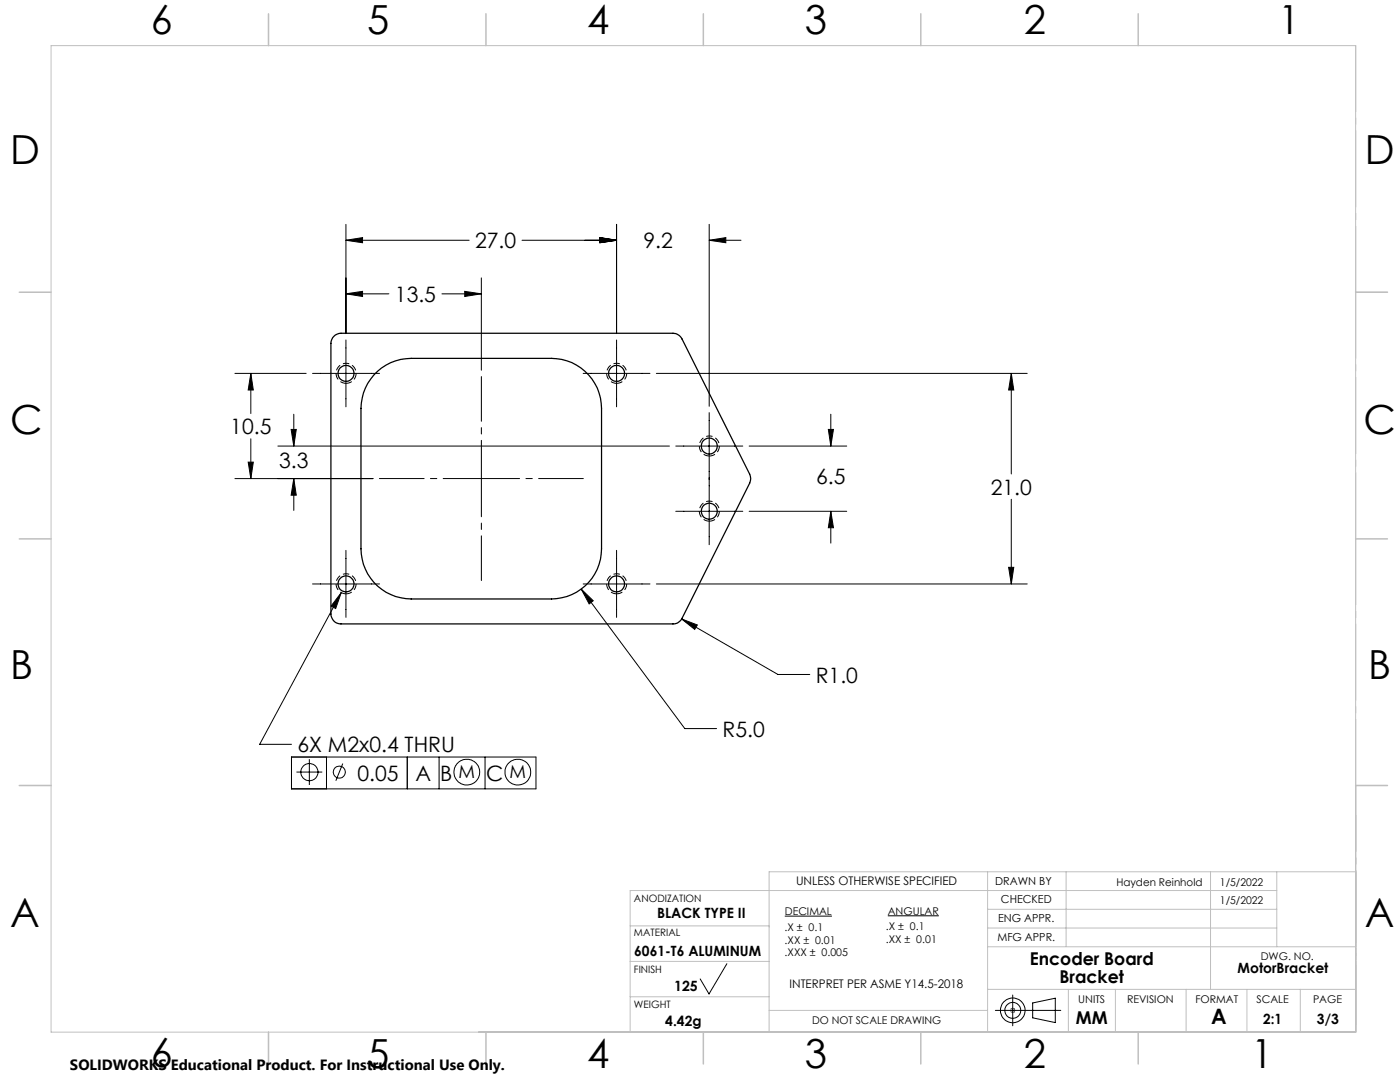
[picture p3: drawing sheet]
<svg xmlns="http://www.w3.org/2000/svg" width="279mm" height="216mm" viewBox="0 0 279 216" stroke-linecap="round" stroke-linejoin="round" font-family="sans-serif">
<g fill="none" stroke="#000" stroke-width=".2">
<path d="M69 47.9l3.4-.5v1zM69 58.6l3.4-.5v1.1zM69 44.8v21.8M69 47.9h24.6M69 58.6h8.6M88.2 58.6h7.9M92.7 58.1l3.4 .5-3.4 .6zM96.1 55.5v18.4M104.2 47.9h18.8M119.7 47.4l3.3 .5-3.3 .5zM123 44.8v21.8M141.5 47.9l3.4-.5v1z"/>
<path d="M141.5 47.9h6.4M141.5 44.8v36.3M46.9 74.5h14.2M50.1 74.5l.5 3.3h-1.1zM50.1 74.5v8M62.4 74.5h13.3M69 67.8v13.4M116.4 74.5h13.3M123 67.8v13.4M131 74.5h74M201.8 74.5l.5 3.3h-1zM201.8 74.5v20.1"/>
<path d="M46.9 95.5h27.5M49.5 92.2h1.1l-.5 3.3zM50.1 87.6v7.9M55.5 89h78.1M58.1 85.7h1l-.5 3.3zM58.6 95.5l.5 3.3h-1zM58.6 82.7v6.3M58.6 95.5v6.3M134.9 89h13.3M141.5 82.3v26.4M149.5 89h19.5M165.3 85.7h1l-.5 3.3z"/>
<path d="M165.8 82.7v6.3M201.8 99.6v16.9M62.4 116.5h13.3M68.1 118.3l-1.1 3.1-.9-.5zM68.1 118.3l-16.3 30.2h6.4M69 109.8v13.4M116 117.5l2.4 2.4-.8 .6zM116 117.5l20.7 27.9h6.3M116.4 116.5h13.3M123 109.8v13.4M131 116.5h74M134.9 102h13.3"/>
<path d="M149.5 102h19.5M165.8 102l.5 3.3h-1zM165.8 102v6.4M201.3 113.2h1l-.5 3.3zM136 123.5l3.2 1.2-.6 .9zM136 123.5l19.3 11.1h6.3M58.2 151.1h48.8v6.3h-48.8zM59.2 154.1h5.1M61.7 151.5v5.1M65.2 151.1v6.3M68.4 152.4l-1.4 3.4M81.3 151.1v6.3"/>
<path d="M87.6 151.1v6.3M96.8 151.1v6.3M145.1 192.3l-3.6 6-1.8-3M156.6 182.8h9.4M177.2 182.7h10.2M202.1 198.5v6.2M198.6 201.6h13.1M201.8 201.3l.7 .7M202.5 201.3l-.7 .7M206.1 200.1l4.5-.9v4.8l-4.5-.9z"/>
<circle cx="61.7" cy="154.1" r="1.72"/>
<circle cx="67.7" cy="154.1" r="1.21"/>
<circle cx="93.2" cy="154.1" r="2.57"/>
<circle cx="103.3" cy="154.1" r="2.57"/>
<circle cx="202.1" cy="201.6" r="2.46"/>
<circle cx="202.1" cy="201.6" r="1.58"/>
</g>
<g fill="none" stroke="#c0c0c0" stroke-width=".2">
<path d="M10.2 9.1h260.3v196.9h-260.3zM270.5 58.3h6.4M270.5 156.7h6.4M197.1 174v32M212.8 174v14.9M241.6 174v23.4M254.8 177.7h-129v28.3M254.8 174v14.9M270.5 174h-117v32M125.8 184.7h27.7M125.8 191.8h27.7M125.8 198.9h27.7"/>
<path d="M197.1 188.9h73.4M197.1 197.4h73.4M197.1 181.4h57.7M197.1 185.2h57.7M213.2 197.4v8.6M222.6 197.4v8.6M236.7 197.4v8.6M248.8 197.4v8.6M259.5 197.4v8.6M153.5 201.6h43.6M201.6 201.6h1M201.8 201.3l.7 .7"/>
<path d="M202.1 201.1v1M202.5 201.3l-.7 .7"/>
</g>
<path d="M69.1 76.5a2 2 0 0 1-1.8-3 2 2 0 0 1 3.4-.1 2 2 0 0 1-1.4 3.1h-.2M123.1 76.5a2 2 0 0 1-1.8-3 2 2 0 0 1 3.4-.1 2 2 0 0 1-1.4 3.1h-.2M141.6 91a2 2 0 0 1-1.8-3 2 2 0 0 1 3.4-.1 2 2 0 0 1-1.4 3.1h-.2M69.1 118.5a2 2 0 0 1-1.8-3 2 2 0 0 1 3.4-.1 2 2 0 0 1-1.4 3.1h-.2M123.1 118.5a2 2 0 0 1-1.8-3 2 2 0 0 1 3.4-.1 2 2 0 0 1-1.4 3.1h-.2M141.6 104a2 2 0 0 1-1.8-3 2 2 0 0 1 3.4-.1 2 2 0 0 1-1.4 3.1h-.2" fill="none" stroke="#000" stroke-width=".2" stroke-dasharray="1.3 .6" stroke-dashoffset=".1" stroke-linecap="butt"/>
<path d="M116.4 95.5h-40.7M96.1 115.8v-40.7" fill="none" stroke="#000" stroke-width=".2" stroke-dasharray="15.2 1.3 1.3 1.3" stroke-dashoffset="6.3"/>
<path d="M270.6 9.1v49.2M270.6 58.3v49.2M270.6 107.5v49.2M270.6 156.7v49.2" fill="none" stroke="#c0c0c0" stroke-width=".2" stroke-dasharray="15.2 1.3 1.3 1.3" stroke-dashoffset="2.1"/>
<path d="M270.6 173.9v32" fill="none" stroke="#c0c0c0" stroke-width=".2" stroke-dasharray="15.2 1.3 1.3 1.3" stroke-dashoffset="1.2"/>
<g fill="none" stroke="#c0c0c0" stroke-width=".3">
<path d="M53.6 2.8v6.3M97 2.8v6.3M140.4 2.8v6.3M183.8 2.8v6.3M227.2 2.8v6.3M3.8 58.3h6.4M270.5 58.3h6.4M3.8 107.5h6.4M270.5 107.5h6.4M3.8 156.7h6.4M270.5 156.7h6.4M53.6 206v6.3"/>
<path d="M97 206v6.3M140.4 206v6.3M183.8 206v6.3M227.2 206v6.3"/>
</g>
<path d="M69 47.9l3.4-.5v1zM119.7 47.4l3.3 .5-3.3 .5zM119.7 47.4l3.3 .5-3.3 .5zM141.5 47.9l3.4-.5v1zM165.3 85.7h1l-.5 3.3zM165.8 102l.5 3.3h-1zM201.8 74.5l.5 3.3h-1zM201.3 113.2h1l-.5 3.3zM50.1 74.5l.5 3.3h-1.1zM49.5 92.2h1.1l-.5 3.3zM58.1 85.7h1l-.5 3.3zM58.6 95.5l.5 3.3h-1zM69 58.6l3.4-.5v1.1zM92.7 58.1l3.4 .5-3.4 .6zM68.1 118.3l-2 2.6 .9 .5zM116 117.5l1.6 3 .8-.6zM136 123.5l2.6 2.1 .6-.9z" fill="#000"/>
<g fill="none" stroke="#000" stroke-width=".25">
<path d="M66.6 67.1l.7-.4 .8-.2h66.2a2.07 2.07 0 0 1 1.8 1.1l13.5 27a2.02 2.02 0 0 1 0 1.8l-13.5 27a1.95 1.95 0 0 1-1.8 1.1h-66.2a1.99 1.99 0 0 1-2.1-2v-54l.2-.8zM74.6 74.8a9.9 9.9 0 0 1 7.5-3.3h28a10 10 0 0 1 10 10v28a10 10 0 0 1-10 10h-28a10 10 0 0 1-10.1-10v-28a10 10 0 0 1 2.6-6.7z"/>
<circle cx="69.1" cy="74.5" r="1.6"/>
<circle cx="123" cy="74.5" r="1.59"/>
<circle cx="141.6" cy="89" r="1.6"/>
<circle cx="69.1" cy="116.5" r="1.6"/>
<circle cx="123" cy="116.5" r="1.59"/>
<circle cx="141.6" cy="102" r="1.6"/>
</g>
<g font-size="8">
<text x="30.1" y="6.8">6</text>
<text x="73.3" y="6.9">5</text>
<text x="117.2" y="6.9">4</text>
<text x="160.6" y="6.9">3</text>
<text x="204.3" y="6.9">2</text>
<text x="255.1" y="6.9">1</text>
<text x="2.1" y="32.7">D</text>
<text x="272.4" y="32.7">D</text>
<text x="2.1" y="86.5">C</text>
<text x="272.1" y="86.5">C</text>
<text x="2.1" y="135.6">B</text>
<text x="273.1" y="135.6">B</text>
<text x="2.1" y="185.1">A</text>
<text x="272.4" y="185">A</text>
<text x="30.1" y="212.9">6</text>
<text x="73.3" y="213">5</text>
<text x="117.2" y="213">4</text>
<text x="160.6" y="213">3</text>
<text x="204.3" y="213">2</text>
<text x="249.7" y="213">1</text>
</g>
<g font-size="4.2">
<text x="94.8" y="49.5">27.0</text>
<text x="128.4" y="49.5">9.2</text>
<text x="78.8" y="60.2">13.5</text>
<text x="46" y="86.6">10.5</text>
<text x="55.7" y="93.4">3.3</text>
<text x="162.9" y="96.6">6.5</text>
<text x="197.7" y="98.7">21.0</text>
<text x="162.8" y="136.2">R1.0</text>
<text x="144.2" y="147">R5.0</text>
<text x="59.4" y="150.1">6X M2x0.4 THRU</text>
<text x="71.3" y="155.8">0.05</text>
<text x="82.9" y="155.8">A</text>
<text x="87.8" y="155.8">B</text>
<text x="97" y="155.8">C</text>
<text x="241.7" y="204.4">A</text>
</g>
<g font-size="3.6">
<text x="91.5" y="155.3">M</text>
<text x="101.7" y="155.3">M</text>
</g>
<g font-size="3.5">
<text x="205.5" y="192.6">Encoder Board</text>
<text x="211.4" y="196.1">Bracket</text>
<text x="214.7" y="204.4">MM</text>
</g>
<text font-size="3" x="14" y="213.5">SOLIDWORKS Educational Product. For Instructional Use Only.</text>
<g font-size="2.8">
<text x="131.1" y="183.1">BLACK TYPE II</text>
<text x="126.6" y="190.9">6061-T6 ALUMINUM</text>
<text x="134.5" y="197.7">125</text>
<text x="247" y="194.2">MotorBracket</text>
<text x="132.8" y="204.7">4.42g</text>
<text x="252.1" y="204.4">2:1</text>
<text x="262.8" y="204.4">3/3</text>
</g>
<g font-size="2.4">
<text x="158.9" y="176.6">UNLESS OTHERWISE SPECIFIED</text>
<text x="157.6" y="197.1">INTERPRET PER ASME Y14.5-2018</text>
</g>
<g font-size="2.2">
<text x="198.6" y="176.6">DRAWN BY</text>
<text x="199.2" y="184">ENG APPR.</text>
<text x="199.8" y="180.2">CHECKED</text>
<text x="199.1" y="187.8">MFG APPR.</text>
</g>
<g font-size="2.1">
<text x="222.8" y="176.8">Hayden Reinhold</text>
<text x="243.5" y="176.8">1/5/2022</text>
<text x="156.6" y="185.7">.X ± 0.1</text>
<text x="156.6" y="182.6">DECIMAL</text>
<text x="176.8" y="185.6">.X ± 0.1</text>
<text x="177.2" y="182.5">ANGULAR</text>
<text x="243.5" y="180.5">1/5/2022</text>
<text x="156.6" y="190.9">.XXX ± 0.005</text>
<text x="156.6" y="188.3">.XX ± 0.01</text>
<text x="176.8" y="188.2">.XX ± 0.01</text>
<text x="251.6" y="191.5">DWG. NO.</text>
<text x="215.2" y="200.1">UNITS</text>
<text x="224.9" y="200.1">REVISION</text>
<text x="238.6" y="200.1">FORMAT</text>
<text x="250.8" y="200.1">SCALE</text>
<text x="262" y="200.1">PAGE</text>
<text x="162.1" y="204.4">DO NOT SCALE DRAWING</text>
</g>
<g font-size="2">
<text x="126.5" y="180">ANODIZATION</text>
<text x="126.5" y="186.7">MATERIAL</text>
<text x="126.5" y="194.2">FINISH</text>
<text x="126.5" y="201.1">WEIGHT</text>
</g>
</svg>
